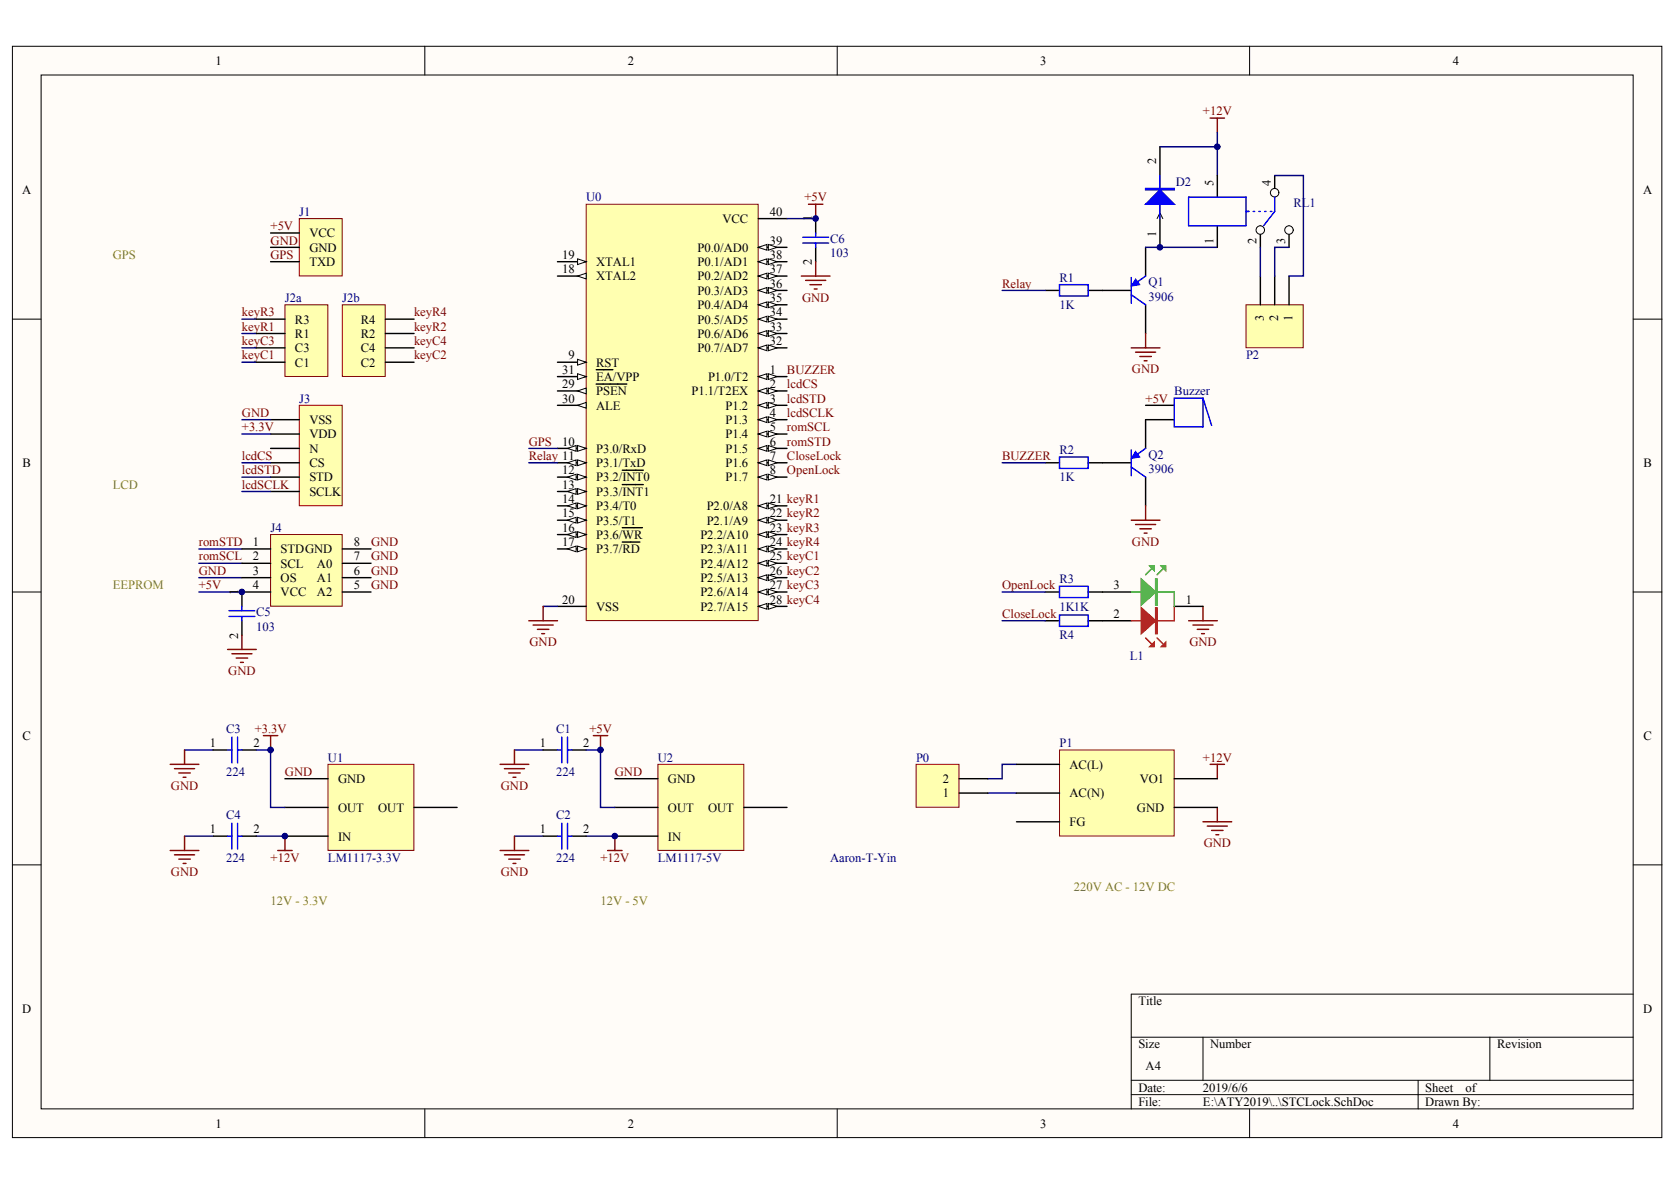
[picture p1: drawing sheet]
# Altium project STCLock.PrjPCB
1 sheet, 28 parts. Net scope: global (net labels, ports and power ports of the same name join across sheets).
Board file: STCLock.PcbDoc

## Sheet STCLock.SchDoc
size A4

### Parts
*  AaronTYin  (value not drawn)
Buzzer  Buzzer  [BUZ8/12]  (value not drawn)
C1  224  [0805]
C2  224  [0805]
C3  224  [0805]
C4  224  [0805]
C5  103  [0805]
C6  103  [0805]
D2  DIODE  [5819]  (value not drawn)
J1  GPS  [HDR1X3]  (value not drawn)
J2a  Header 4  [HDR1X4]  (value not drawn)
J2b  Header 4  [HDR1X4]  (value not drawn)
J3  LCD12864  [HDR1X6]  (value not drawn)
J4  AT24C02  [DIP8]  (value not drawn)
L1  LED_3_K  [HDR1X3]  (value not drawn)
P0  Header 2  [DG46G_2]  (value not drawn)
P1  LAP5-220SXX  [LAP5-220SXX]  (value not drawn)
P2  Header 3  [111]  (value not drawn)
Q1  3906  [SOT-23-et]
Q2  3906  [SOT-23-et]
R1  value 1K  [0805]  (hidden comment: Res Semi)
R2  value 1K  [0805]  (hidden comment: Res Semi)
R3  value 1K  [0805]  (hidden comment: Res2)
R4  value 1K  [0805]  (hidden comment: Res2)
RL1  G2R-1  [G2R-1]  (value not drawn)
U0  STC89C52RC  [SOT129-1]  (value not drawn)
U1  LM1117-3.3V  [AMS1117]
U2  LM1117-5V  [AMS1117]

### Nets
+3.3V: C3.2 J3.2(VDD) U1.2(OUT)
+5V: Buzzer.1 C1.2 C5.1 C6.1 J1.1(VCC) J4.4(VCC) U0.40(VCC) U2.2(OUT)
+12V: C2.2 C4.2 D2.2 P1.4(VO1) RL1.5 U1.3(IN) U2.3(IN)
GND: C1.1 C2.1 C3.1 C4.1 C5.2 C6.2 J1.2(GND) J3.1(VSS) J4.3(OS) J4.5(A2) J4.6(A1) J4.7(A0) J4.8(GND) L1.1 P1.5(GND) Q1.3(C) Q2.3(C) U0.20(VSS) U1.1(GND) U2.1(GND)
BUZZER: R2.1 U0.1(P1.0/T2)
CloseLock: R4.1 U0.7(P1.6)
GPS: J1.3(TXD) U0.10(P3.0/RxD)
keyC1: J2a.4(C1) U0.25(P2.4/A12)
keyC2: J2b.1(C2) U0.26(P2.5/A13)
keyC3: J2a.3(C3) U0.27(P2.6/A14)
keyC4: J2b.2(C4) U0.28(P2.7/A15)
keyR1: J2a.2(R1) U0.21(P2.0/A8)
keyR2: J2b.3(R2) U0.22(P2.1/A9)
keyR3: J2a.1(R3) U0.23(P2.2/A10)
keyR4: J2b.4(R4) U0.24(P2.3/A11)
lcdCS: J3.4(CS) U0.2(P1.1/T2EX)
lcdSCLK: J3.6(SCLK) U0.4(P1.3)
lcdSTD: J3.5(STD) U0.3(P1.2)
OpenLock: R3.1 U0.8(P1.7)
Relay: R1.1 U0.11(P3.1/TxD)
romSCL: J4.2(SCL) U0.5(P1.4)
romSTD: J4.1(STD) U0.6(P1.5)
NetBuzzer_2: Buzzer.2 Q2.1(E)
NetD2_1: D2.1 Q1.1(E) RL1.1
NetL1_2: L1.2 R4.2
NetL1_3: L1.3 R3.2
NetP0_1: P0.1 P1.2(AC(N))
NetP0_2: P0.2 P1.3(AC(L))
NetP2_1: P2.1 RL1.4
NetP2_2: P2.2 RL1.3
NetP2_3: P2.3 RL1.2
NetQ1_2: Q1.2(B) R1.2
NetQ2_2: Q2.2(B) R2.2

Not connected (* = marked no-connect by the designer): J3 3(N); P1 1(FG); U0 9(RST) 12(P3.2/~{INT}0) 13(P3.3/~{INT}1) 14(P3.4/T0) 15(P3.5/T1) 16(P3.6/~{WR}) 17(P3.7/~{RD}) 18(XTAL2) 19(XTAL1) 29(~{PSEN}) 30(ALE) 31(~{EA}/VPP) 32(P0.7/AD7) 33(P0.6/AD6) 34(P0.5/AD5) 35(P0.4/AD4) 36(P0.3/AD3) 37(P0.2/AD2) 38(P0.1/AD1) 39(P0.0/AD0); U1 4(OUT); U2 4(OUT)

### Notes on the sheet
- GPS模块
- 矩阵键盘
- (near R1) 继电器
- LCD液晶屏
- (near R2) 蜂鸣器
- EEPROM
- 开关指示灯
- 12V - 3.3V
- 12V - 5V
- 220V AC - 12V DC
